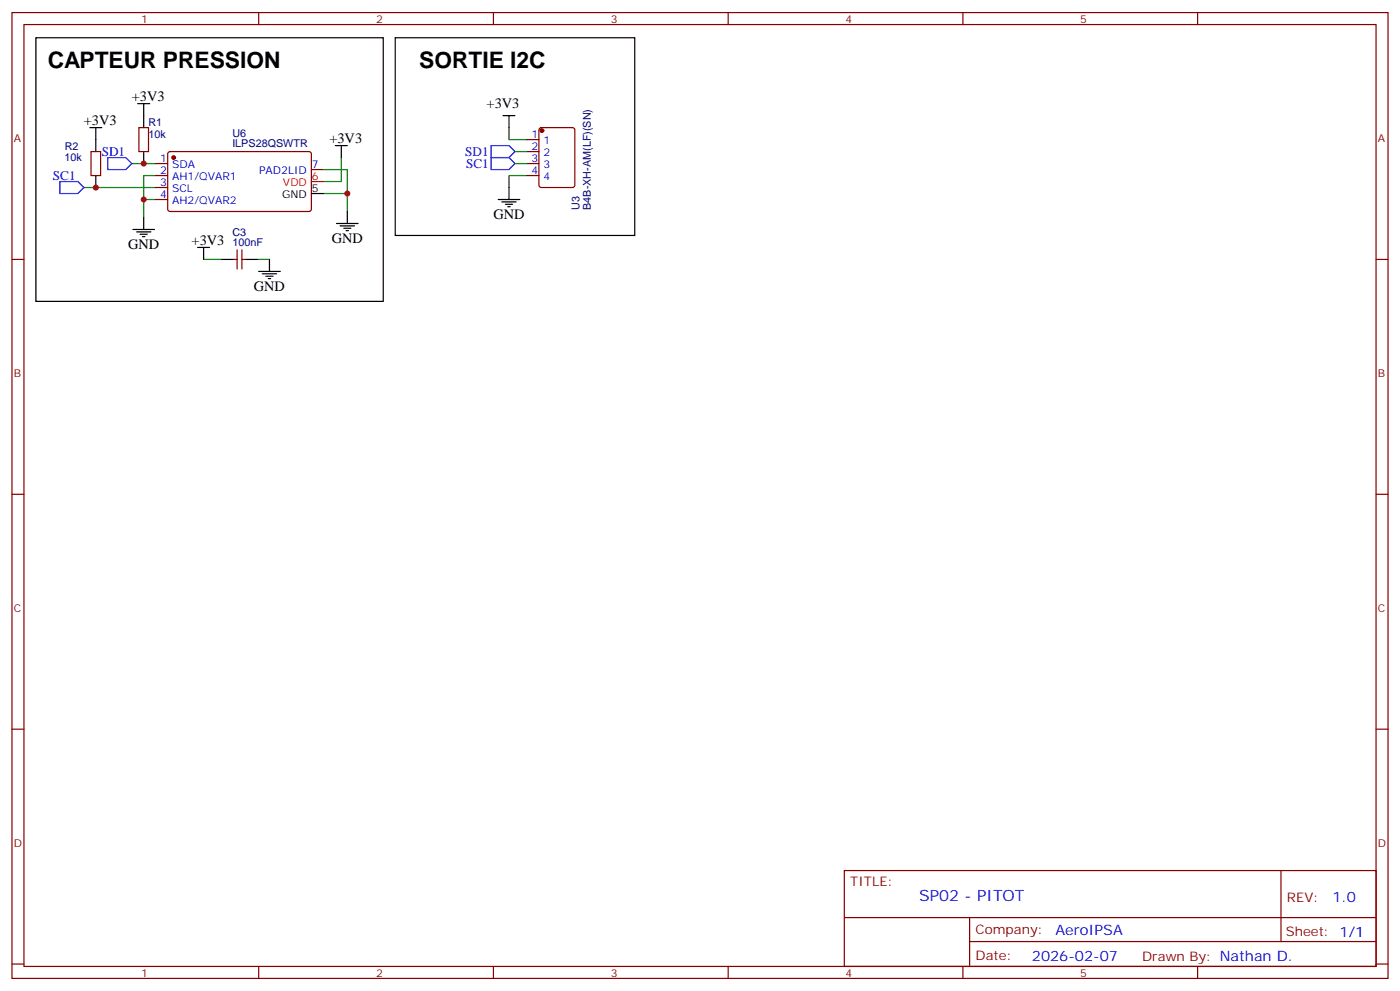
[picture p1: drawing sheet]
<svg xmlns="http://www.w3.org/2000/svg" width="412mm" height="292mm" viewBox="0 0 412 292" stroke-linecap="round" stroke-linejoin="round" font-family="sans-serif">
<g fill="none" stroke="#870000" stroke-width=".35">
<path d="M3.5 3.7h405.4v284.3h-405.4zM7.1 7.2h398.2v277.3h-398.2zM76.2 3.7v3.5M145.3 3.7v3.5M214.5 3.7v3.5M283.6 3.7v3.5M352.8 3.7v3.5M40.9 37.6h2.8v7h-2.8zM159 37.8l.5-.2h9.1l.7 .4v16.5l-.4 .7h-9.4l-.7-.5-.1-16.4zM26.8 44.6h2.8v7.1h-2.8zM45.9 48.2h3.5M45.9 51.7h3.5"/>
<path d="M45.9 55.2h3.5M45.9 58.7h3.5M49.6 44.8l.5-.2 41.2 .1 .4 .6v16.5l-.7 .5-41.2-.1-.4-.6v-16.3zM91.7 49.9h3.5M155.2 41.1h3.5M155.2 44.6h3.5M155.2 48.2h3.5M155.2 51.7h3.5M3.5 76.4h3.6M68.8 76.4h1M69.8 73.6v5.6M71.3 76.4h1"/>
<path d="M71.3 73.6v5.6M405.3 76.4h3.6M3.5 145.5h3.6M405.3 145.5h3.6M3.5 214.7h3.6M405.3 214.7h3.6M248.7 256.3h156.6v28.2h-156.6zM377.3 256.3v20.9M248.7 270.1h156.5M285.6 277.2h119.6M285.6 270.1v14.2M3.5 283.8h3.6"/>
<path d="M76.2 284.5v3.5M145.3 284.5v3.5M214.5 284.5v3.5M283.6 284.5v3.5M352.8 284.5v3.5M405.3 283.8h3.6"/>
</g>
<g fill="none" stroke="#008700" stroke-width=".35">
<path d="M149.9 37.6v3.5h5.3M24.7 55.2h21.2M38.8 48.2h7.1M42.3 58.7h3.6M45.9 51.7h-3.6v12.3M95.2 57h7.1v5.3M95.2 49.9h7.1v7.1M100.5 46.4v7h-5.3M151.7 44.6h3.5M151.7 48.2h3.5M155.2 51.7h-5.3v3.5M60 76.4h5.3"/>
<path d="M75.8 76.4h3.6"/>
</g>
<g fill="none" stroke="#000" stroke-width=".35">
<path d="M10.6 11.1h102.3v77.6h-102.3zM116.4 11.1h70.6v58.2h-70.6zM26.5 37.6h3.5M28.2 37.6v7M40.6 30.5h3.5M42.3 30.5v7.1M148.2 34h3.5M149.9 34v3.6M28.2 51.7v3.5M42.3 44.6v3.6M91.7 57h3.5M98.8 42.9h3.5"/>
<path d="M100.5 42.9v3.5M146.8 58.7h6.3M147.8 59.4h4.2M149.9 55.2v3.5M39.2 67.6h6.3M40.2 68.3h4.2M41.3 69h2.1M42 69.7h.7M42.3 64v3.6M58.2 72.8h3.5M60 72.8v3.6M65.3 76.4h3.5"/>
<path d="M72.3 76.4h3.5M76.2 79.9h6.3M79.4 76.4v3.5M99.1 65.8h6.4M100.2 66.5h4.2M101.2 67.2h2.2M102 67.9h.7M102.3 62.3v3.5M148.9 60.1h2.1M149.6 60.9h.7M77.3 80.6h4.2M78.3 81.3h2.1"/>
<path d="M79 82h.7"/>
</g>
<path d="M17.6 53.4h5.3l1.8 1.8-1.8 1.8h-5.3zM31.7 46.4h5.3l1.8 1.8-1.8 1.7h-5.3zM144.6 46.4h5.3l1.8 1.8-1.8 1.7h-5.3zM144.6 42.9h5.3l1.8 1.7-1.8 1.8h-5.3z" fill="none" stroke="#00f" stroke-width=".35"/>
<g fill="#870000" stroke="#870000" stroke-width=".35">
<circle cx="159.6" cy="38.5" r=".53"/>
<circle cx="51.2" cy="46.4" r=".53"/>
</g>
<path d="M91.7 53.4h3.5" fill="none" stroke="#f00" stroke-width=".35"/>
<g fill="#c00">
<circle cx="28.2" cy="55.2" r=".88"/>
<circle cx="42.3" cy="48.2" r=".88"/>
<circle cx="42.3" cy="58.7" r=".88"/>
<circle cx="102.3" cy="57" r=".88"/>
</g>
<g font-size="6.7">
<text x="14.1" y="19.9">CAPTEUR PRESSION</text>
<text x="123.5" y="19.9">SORTIE I2C</text>
</g>
<text font-size="4.6" fill="#00f" x="270.8" y="265.3">SP02 - PITOT</text>
<g font-size="4.2">
<text x="38.8" y="29.8">+3V3</text>
<text x="143.3" y="31.9">+3V3</text>
<text x="24.7" y="36.9">+3V3</text>
<text x="97" y="42.2">+3V3</text>
<text x="145.3" y="64.4">GND</text>
<text x="97.7" y="71.4">GND</text>
<text x="37.7" y="73.2">GND</text>
<text x="56.4" y="72.1">+3V3</text>
<text x="74.8" y="85.5">GND</text>
</g>
<g font-size="4.2" fill="#00f">
<text x="392.5" y="265.6">1.0</text>
<text x="310.9" y="275.1">AeroIPSA</text>
<text x="304" y="282.9">2026-02-07</text>
</g>
<g font-size="3.9" fill="#00f">
<text x="30" y="45.9">SD1</text>
<text x="137.1" y="45.9">SD1</text>
<text x="15.6" y="53">SC1</text>
<text x="137.3" y="49.4">SC1</text>
</g>
<g font-size="3.9" fill="#800">
<text x="250.5" y="260.9">TITLE:</text>
<text x="379.1" y="265.6">REV:</text>
<text x="287.4" y="275.1">Company:</text>
<text x="378.7" y="275.7">Sheet: 1/1</text>
<text x="287.4" y="282.8">Date:</text>
<text x="336.4" y="282.8">Drawn By: Nathan D.</text>
</g>
<g font-size="3.2" fill="#800">
<text x="41.6" y="6.7">1</text>
<text x="110.8" y="6.7">2</text>
<text x="179.9" y="6.7">3</text>
<text x="249.1" y="6.7">4</text>
<text x="318.2" y="6.7">5</text>
<text x="4.1" y="41.8">A</text>
<text x="405.9" y="41.8">A</text>
<text x="4.1" y="110.9">B</text>
<text x="405.9" y="110.9">B</text>
<text x="4.1" y="180.1">C</text>
<text x="405.9" y="180.1">C</text>
<text x="4.1" y="249.2">D</text>
<text x="405.9" y="249.2">D</text>
<text x="41.6" y="287.5">1</text>
<text x="110.8" y="287.5">2</text>
<text x="179.9" y="287.5">3</text>
<text x="249.1" y="287.5">4</text>
<text x="318.2" y="287.5">5</text>
</g>
<g font-size="3.2" fill="#000080">
<text x="43.7" y="40.5">10k</text>
<text x="43.8" y="37">R1</text>
<text x="68.4" y="40.2">U6</text>
<text x="19" y="47.5">10k</text>
<text x="19.1" y="44">R2</text>
<text x="68.4" y="43.4">ILPS28QSWTR</text>
<text x="170.7" y="61.8" transform="rotate(-90 170.7 61.8)">U3</text>
<text x="174" y="61.8" transform="rotate(-90 174 61.8)">B4B-XH-AM(LF)(SN)</text>
<text x="68.4" y="69.3">C3</text>
<text x="68.4" y="72.5">100nF</text>
</g>
<g font-size="3.2" fill="#00f">
<text x="156.6" y="40.7">1</text>
<text x="47.2" y="47.8">1</text>
<text x="156.6" y="44.3">2</text>
<text x="156.6" y="47.8">3</text>
<text x="160.1" y="42.5">1</text>
<text x="160.1" y="46">2</text>
<text x="47.2" y="51.3">2</text>
<text x="50.7" y="49.6">SDA</text>
<text x="50.7" y="53.1">AH1/QVAR1</text>
<text x="76.3" y="51.3">PAD2LID</text>
<text x="91.9" y="49.6">7</text>
<text x="156.6" y="51.3">4</text>
<text x="160.1" y="49.6">3</text>
<text x="160.1" y="53.1">4</text>
<text x="47.2" y="54.9">3</text>
<text x="47.2" y="58.4">4</text>
<text x="50.7" y="56.6">SCL</text>
<text x="50.7" y="60.1">AH2/QVAR2</text>
</g>
<g font-size="3.2" fill="#f00">
<text x="91.9" y="53.1">6</text>
<text x="83.4" y="54.9">VDD</text>
</g>
<g font-size="3.2">
<text x="83.1" y="58.4">GND</text>
<text x="91.9" y="56.6">5</text>
</g>
</svg>
